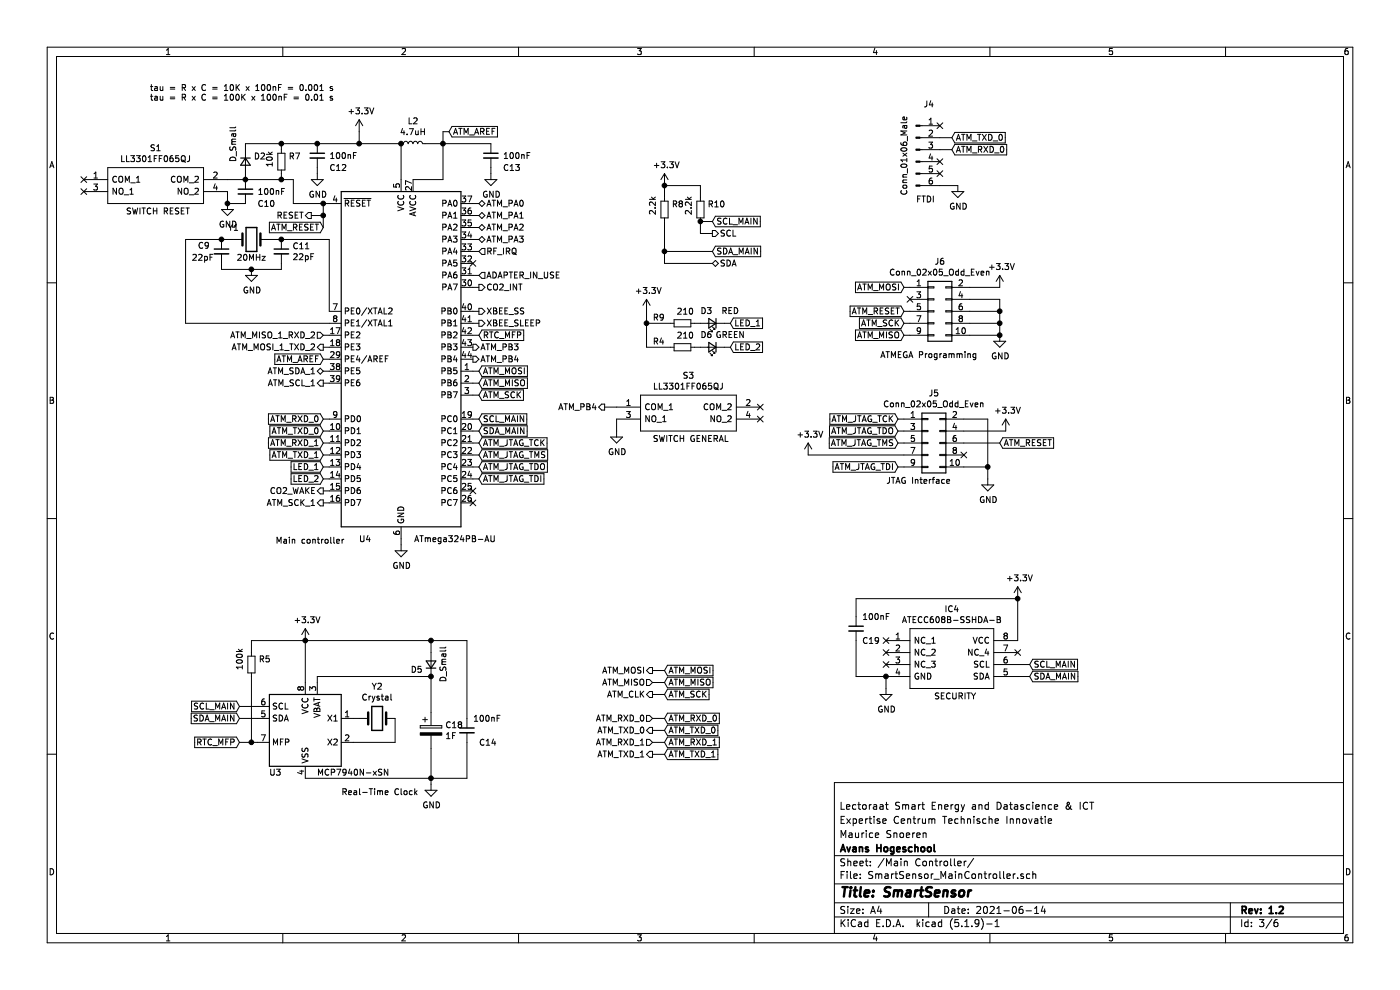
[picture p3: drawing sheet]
EESchema Schematic File Version 4
EELAYER 30 0
EELAYER END
$Descr A4 11693 8268
encoding utf-8
Sheet 3 6
Title "SmartSensor"
Date "2021-06-14"
Rev "1.2"
Comp "Avans Hogeschool"
Comment1 "Maurice Snoeren"
Comment2 "Expertise Centrum Technische Innovatie"
Comment3 "Lectoraat Smart Energy and Datascience & ICT"
Comment4 ""
$EndDescr
Text Notes 7400 4050 0    50   ~ 0
JTAG Interface
Wire Wire Line
	8050 3700 8350 3700
Text GLabel 8350 3700 2    50   Input ~ 0
ATM_RESET
Wire Wire Line
	7500 3900 7550 3900
Wire Wire Line
	7500 3700 7550 3700
Wire Wire Line
	7500 3600 7550 3600
Wire Wire Line
	7500 3500 7550 3500
Text GLabel 7500 3900 0    50   Input ~ 0
ATM_JTAG_TDI
NoConn ~ 8050 3800
Wire Wire Line
	8050 3500 8250 3500
Wire Wire Line
	7550 3800 6750 3800
Wire Wire Line
	8050 3600 8400 3600
$Comp
L power:GND #PWR025
U 1 1
P 8250 4000
F 0 "#PWR025" H 8250 3750 50  0001 C CNN
F 1 "GND" H 8255 3827 50  0000 C CNN
F 2 "" H 8250 4000 50  0001 C CNN
F 3 "" H 8250 4000 50  0001 C CNN
	1    8250 4000
	1    0    0    -1  
$EndComp
$Comp
L power:+3.3V #PWR028
U 1 1
P 8400 3600
F 0 "#PWR028" H 8400 3450 50  0001 C CNN
F 1 "+3.3V" H 8415 3773 50  0000 C CNN
F 2 "" H 8400 3600 50  0001 C CNN
F 3 "" H 8400 3600 50  0001 C CNN
	1    8400 3600
	1    0    0    -1  
$EndComp
$Comp
L power:+3.3V #PWR022
U 1 1
P 6750 3800
F 0 "#PWR022" H 6750 3650 50  0001 C CNN
F 1 "+3.3V" H 6765 3973 50  0000 C CNN
F 2 "" H 6750 3800 50  0001 C CNN
F 3 "" H 6750 3800 50  0001 C CNN
	1    6750 3800
	1    0    0    -1  
$EndComp
Text GLabel 7500 3700 0    50   Input ~ 0
ATM_JTAG_TMS
Text GLabel 7500 3600 0    50   Input ~ 0
ATM_JTAG_TDO
Text GLabel 7500 3500 0    50   Input ~ 0
ATM_JTAG_TCK
$Comp
L Connector_Generic:Conn_02x05_Odd_Even J5
U 1 1
P 7750 3700
F 0 "J5" H 7800 4117 50  0000 C CNN
F 1 "Conn_02x05_Odd_Even" H 7800 4026 50  0000 C CNN
F 2 "Connector_PinHeader_2.54mm:PinHeader_2x05_P2.54mm_Vertical" H 7750 3700 50  0001 C CNN
F 3 "~" H 7750 3700 50  0001 C CNN
	1    7750 3700
	1    0    0    -1  
$EndComp
Wire Wire Line
	8250 3500 8250 3900
Wire Wire Line
	8050 3900 8250 3900
Connection ~ 8250 3900
Wire Wire Line
	8250 3900 8250 4000
Wire Wire Line
	5850 1550 5550 1550
Wire Wire Line
	5850 1650 5850 1550
Wire Wire Line
	5550 1650 5550 1550
$Comp
L Device:R_Small R?
U 1 1
P 5550 1750
AR Path="/5F7F7ECF" Ref="R?"  Part="1" 
AR Path="/5F76931A/5F7F7ECF" Ref="R8"  Part="1" 
F 0 "R8" H 5609 1796 50  0000 L CNN
F 1 "2.2k" V 5450 1700 50  0000 L CNN
F 2 "Resistor_SMD:R_0805_2012Metric" H 5550 1750 50  0001 C CNN
F 3 "~" H 5550 1750 50  0001 C CNN
	1    5550 1750
	1    0    0    -1  
$EndComp
$Comp
L Device:R_Small R?
U 1 1
P 5850 1750
AR Path="/5F7F7ED5" Ref="R?"  Part="1" 
AR Path="/5F76931A/5F7F7ED5" Ref="R10"  Part="1" 
F 0 "R10" H 5909 1796 50  0000 L CNN
F 1 "2.2k" V 5750 1700 50  0000 L CNN
F 2 "Resistor_SMD:R_0805_2012Metric" H 5850 1750 50  0001 C CNN
F 3 "~" H 5850 1750 50  0001 C CNN
	1    5850 1750
	1    0    0    -1  
$EndComp
Connection ~ 5550 1550
$Comp
L power:+3.3V #PWR?
U 1 1
P 5550 1550
AR Path="/5F7F7EDC" Ref="#PWR?"  Part="1" 
AR Path="/5F76931A/5F7F7EDC" Ref="#PWR021"  Part="1" 
F 0 "#PWR021" H 5550 1400 50  0001 C CNN
F 1 "+3.3V" H 5565 1723 50  0000 C CNN
F 2 "" H 5550 1550 50  0001 C CNN
F 3 "" H 5550 1550 50  0001 C CNN
	1    5550 1550
	1    0    0    -1  
$EndComp
$Comp
L Timer:MCP7940N-xSN U?
U 1 1
P 2550 6100
AR Path="/5F80CA60" Ref="U?"  Part="1" 
AR Path="/5F76931A/5F80CA60" Ref="U3"  Part="1" 
F 0 "U3" H 2300 5750 50  0000 C CNN
F 1 "MCP7940N-xSN" H 2950 5750 50  0000 C CNN
F 2 "Package_SO:SOIC-8_3.9x4.9mm_P1.27mm" H 2550 6100 50  0001 C CNN
F 3 "http://ww1.microchip.com/downloads/en/DeviceDoc/20005010F.pdf" H 2550 6100 50  0001 C CNN
	1    2550 6100
	1    0    0    -1  
$EndComp
$Comp
L Device:Crystal Y?
U 1 1
P 3150 6000
AR Path="/5F80CA66" Ref="Y?"  Part="1" 
AR Path="/5F76931A/5F80CA66" Ref="Y2"  Part="1" 
F 0 "Y2" H 3150 6268 50  0000 C CNN
F 1 "Crystal" H 3150 6177 50  0000 C CNN
F 2 "Crystal:Crystal_SMD_G8-2Pin_3.2x1.5mm" H 3150 6000 50  0001 C CNN
F 3 "~" H 3150 6000 50  0001 C CNN
	1    3150 6000
	1    0    0    -1  
$EndComp
Wire Wire Line
	2950 6000 3000 6000
Wire Wire Line
	2950 6200 3300 6200
Wire Wire Line
	3300 6200 3300 6000
$Comp
L power:+3.3V #PWR?
U 1 1
P 2550 5350
AR Path="/5F80CA74" Ref="#PWR?"  Part="1" 
AR Path="/5F76931A/5F80CA74" Ref="#PWR015"  Part="1" 
F 0 "#PWR015" H 2550 5200 50  0001 C CNN
F 1 "+3.3V" H 2565 5523 50  0000 C CNN
F 2 "" H 2550 5350 50  0001 C CNN
F 3 "" H 2550 5350 50  0001 C CNN
	1    2550 5350
	1    0    0    -1  
$EndComp
Text Notes 2850 6650 0    50   ~ 0
Real-Time Clock
$Comp
L power:GND #PWR?
U 1 1
P 3600 6550
AR Path="/5F80CA81" Ref="#PWR?"  Part="1" 
AR Path="/5F76931A/5F80CA81" Ref="#PWR018"  Part="1" 
F 0 "#PWR018" H 3600 6300 50  0001 C CNN
F 1 "GND" H 3605 6377 50  0000 C CNN
F 2 "" H 3600 6550 50  0001 C CNN
F 3 "" H 3600 6550 50  0001 C CNN
	1    3600 6550
	1    0    0    -1  
$EndComp
$Comp
L Device:C_Small C?
U 1 1
P 3900 6100
AR Path="/5F80CA87" Ref="C?"  Part="1" 
AR Path="/5F76931A/5F80CA87" Ref="C14"  Part="1" 
F 0 "C14" H 4000 6000 50  0000 L CNN
F 1 "100nF" H 3950 6200 50  0000 L CNN
F 2 "Capacitor_SMD:C_0805_2012Metric" H 3900 6100 50  0001 C CNN
F 3 "~" H 3900 6100 50  0001 C CNN
	1    3900 6100
	1    0    0    -1  
$EndComp
Wire Wire Line
	2550 5350 2550 5700
Wire Wire Line
	2550 5350 3600 5350
Wire Wire Line
	3900 5350 3900 6000
Connection ~ 2550 5350
Wire Wire Line
	3900 6200 3900 6500
Text GLabel 2000 5900 0    50   Input ~ 0
SCL_MAIN
Text GLabel 2000 6000 0    50   Input ~ 0
SDA_MAIN
Text GLabel 2000 6200 0    50   Input ~ 0
RTC_MFP
$Comp
L Device:R_Small R?
U 1 1
P 5700 2700
AR Path="/5F85783F" Ref="R?"  Part="1" 
AR Path="/5F76931A/5F85783F" Ref="R9"  Part="1" 
F 0 "R9" V 5650 2450 50  0000 L CNN
F 1 "210" V 5600 2650 50  0000 L CNN
F 2 "Resistor_SMD:R_0805_2012Metric" H 5700 2700 50  0001 C CNN
F 3 "~" H 5700 2700 50  0001 C CNN
	1    5700 2700
	0    1    1    0   
$EndComp
$Comp
L Device:LED_Small D?
U 1 1
P 5950 2700
AR Path="/5F857845" Ref="D?"  Part="1" 
AR Path="/5F76931A/5F857845" Ref="D3"  Part="1" 
F 0 "D3" H 6000 2600 50  0000 C CNN
F 1 "RED" H 5800 2600 50  0000 C CNN
F 2 "LED_SMD:LED_0805_2012Metric" V 5950 2700 50  0001 C CNN
F 3 "~" V 5950 2700 50  0001 C CNN
	1    5950 2700
	-1   0    0    1   
$EndComp
$Comp
L power:+3.3V #PWR?
U 1 1
P 5400 2600
AR Path="/5F85784B" Ref="#PWR?"  Part="1" 
AR Path="/5F76931A/5F85784B" Ref="#PWR020"  Part="1" 
F 0 "#PWR020" H 5400 2450 50  0001 C CNN
F 1 "+3.3V" H 5415 2773 50  0000 C CNN
F 2 "" H 5400 2600 50  0001 C CNN
F 3 "" H 5400 2600 50  0001 C CNN
	1    5400 2600
	1    0    0    -1  
$EndComp
Text GLabel 6100 2700 2    50   Input ~ 0
LED_1
Wire Wire Line
	6050 2700 6100 2700
Wire Wire Line
	5400 2600 5400 2700
Wire Wire Line
	5600 2700 5400 2700
Wire Wire Line
	5850 2700 5800 2700
$Comp
L Connector_Generic:Conn_02x05_Odd_Even J?
U 1 1
P 7800 2600
AR Path="/5F865D95" Ref="J?"  Part="1" 
AR Path="/5F76931A/5F865D95" Ref="J6"  Part="1" 
F 0 "J6" H 7850 3017 50  0000 C CNN
F 1 "Conn_02x05_Odd_Even" H 7850 2926 50  0000 C CNN
F 2 "Connector_PinHeader_2.54mm:PinHeader_2x05_P2.54mm_Vertical" H 7800 2600 50  0001 C CNN
F 3 "~" H 7800 2600 50  0001 C CNN
	1    7800 2600
	1    0    0    -1  
$EndComp
Text GLabel 7550 2400 0    50   Input ~ 0
ATM_MOSI
Text GLabel 7550 2600 0    50   Input ~ 0
ATM_RESET
Text GLabel 7550 2700 0    50   Input ~ 0
ATM_SCK
Text GLabel 7550 2800 0    50   Input ~ 0
ATM_MISO
$Comp
L power:+3.3V #PWR?
U 1 1
P 8350 2400
AR Path="/5F865D9F" Ref="#PWR?"  Part="1" 
AR Path="/5F76931A/5F865D9F" Ref="#PWR026"  Part="1" 
F 0 "#PWR026" H 8350 2250 50  0001 C CNN
F 1 "+3.3V" H 8365 2573 50  0000 C CNN
F 2 "" H 8350 2400 50  0001 C CNN
F 3 "" H 8350 2400 50  0001 C CNN
	1    8350 2400
	1    0    0    -1  
$EndComp
$Comp
L power:GND #PWR?
U 1 1
P 8350 2800
AR Path="/5F865DA5" Ref="#PWR?"  Part="1" 
AR Path="/5F76931A/5F865DA5" Ref="#PWR027"  Part="1" 
F 0 "#PWR027" H 8350 2550 50  0001 C CNN
F 1 "GND" H 8355 2627 50  0000 C CNN
F 2 "" H 8350 2800 50  0001 C CNN
F 3 "" H 8350 2800 50  0001 C CNN
	1    8350 2800
	1    0    0    -1  
$EndComp
NoConn ~ 7600 2500
Wire Wire Line
	7550 2400 7600 2400
Wire Wire Line
	7550 2600 7600 2600
Wire Wire Line
	7550 2700 7600 2700
Wire Wire Line
	7550 2800 7600 2800
Wire Wire Line
	8100 2400 8350 2400
Wire Wire Line
	8350 2800 8350 2700
Wire Wire Line
	8350 2500 8100 2500
Wire Wire Line
	8100 2600 8350 2600
Connection ~ 8350 2600
Wire Wire Line
	8350 2600 8350 2500
Wire Wire Line
	8100 2700 8350 2700
Connection ~ 8350 2700
Wire Wire Line
	8350 2700 8350 2600
Wire Wire Line
	8100 2800 8350 2800
Connection ~ 8350 2800
Text Notes 7350 3000 0    50   ~ 0
ATMEGA Programming
Text GLabel 7950 1250 2    50   Input ~ 0
ATM_RXD_0
Text GLabel 7950 1150 2    50   Input ~ 0
ATM_TXD_0
Text HLabel 5950 2200 2    50   BiDi ~ 0
SDA
Text HLabel 5950 1950 2    50   Output ~ 0
SCL
Wire Wire Line
	5950 1850 5850 1850
Text GLabel 5950 2100 2    50   Input ~ 0
SDA_MAIN
Text GLabel 5950 1850 2    50   Input ~ 0
SCL_MAIN
Wire Wire Line
	5950 1950 5850 1950
Wire Wire Line
	5850 1950 5850 1850
Connection ~ 5850 1850
Wire Wire Line
	5950 2100 5550 2100
Wire Wire Line
	5550 1850 5550 2100
Wire Wire Line
	5950 2200 5550 2200
Wire Wire Line
	5550 2200 5550 2100
Connection ~ 5550 2100
Text GLabel 5550 5600 2    50   Input ~ 0
ATM_MOSI
Text GLabel 5550 5800 2    50   Input ~ 0
ATM_SCK
Text GLabel 5550 5700 2    50   Input ~ 0
ATM_MISO
Text HLabel 5450 5600 0    50   Output ~ 0
ATM_MOSI
Text HLabel 5450 5700 0    50   Input ~ 0
ATM_MISO
Text HLabel 5450 5800 0    50   Output ~ 0
ATM_CLK
Wire Wire Line
	5450 5800 5550 5800
Wire Wire Line
	5550 5700 5450 5700
Wire Wire Line
	5450 5600 5550 5600
Text GLabel 5550 6000 2    50   Input ~ 0
ATM_RXD_0
Text GLabel 5550 6100 2    50   Input ~ 0
ATM_TXD_0
Text GLabel 5550 6200 2    50   Input ~ 0
ATM_RXD_1
Text GLabel 5550 6300 2    50   Input ~ 0
ATM_TXD_1
Text HLabel 5450 6100 0    50   Output ~ 0
ATM_TXD_0
Text HLabel 5450 6300 0    50   Output ~ 0
ATM_TXD_1
Text HLabel 5450 6000 0    50   Input ~ 0
ATM_RXD_0
Text HLabel 5450 6200 0    50   Input ~ 0
ATM_RXD_1
Wire Wire Line
	5450 6000 5550 6000
Wire Wire Line
	5550 6100 5450 6100
Wire Wire Line
	5450 6200 5550 6200
Wire Wire Line
	5550 6300 5450 6300
$Comp
L Connector:Conn_01x06_Male J?
U 1 1
P 7650 1250
AR Path="/5F877B3A/6025C465" Ref="J?"  Part="1" 
AR Path="/5F76931A/6025C465" Ref="J4"  Part="1" 
F 0 "J4" H 7758 1631 50  0000 C CNN
F 1 "Conn_01x06_Male" V 7550 1200 50  0000 C CNN
F 2 "Connector_PinHeader_2.54mm:PinHeader_1x06_P2.54mm_Vertical" H 7650 1250 50  0001 C CNN
F 3 "~" H 7650 1250 50  0001 C CNN
	1    7650 1250
	1    0    0    -1  
$EndComp
Text Notes 7650 1700 0    50   ~ 0
FTDI\n
NoConn ~ 7850 1350
$Comp
L power:GND #PWR?
U 1 1
P 8000 1550
AR Path="/5F877B3A/6025C46D" Ref="#PWR?"  Part="1" 
AR Path="/5F76931A/6025C46D" Ref="#PWR024"  Part="1" 
F 0 "#PWR024" H 8000 1300 50  0001 C CNN
F 1 "GND" H 8005 1377 50  0000 C CNN
F 2 "" H 8000 1550 50  0001 C CNN
F 3 "" H 8000 1550 50  0001 C CNN
	1    8000 1550
	1    0    0    -1  
$EndComp
Wire Wire Line
	7850 1550 8000 1550
NoConn ~ 7850 1050
NoConn ~ 7850 1450
Wire Wire Line
	7850 1150 7950 1150
Wire Wire Line
	7950 1250 7850 1250
$Comp
L Device:CP C18
U 1 1
P 3600 6100
F 0 "C18" H 3718 6146 50  0000 L CNN
F 1 "1F" H 3718 6055 50  0000 L CNN
F 2 "Capacitor_THT:CP_Radial_D14.0mm_P5.00mm" H 3638 5950 50  0001 C CNN
F 3 "~" H 3600 6100 50  0001 C CNN
	1    3600 6100
	1    0    0    -1  
$EndComp
Wire Wire Line
	2550 6500 3600 6500
Wire Wire Line
	3600 6550 3600 6500
Connection ~ 3600 6500
Wire Wire Line
	3600 6500 3900 6500
Wire Wire Line
	3600 6250 3600 6500
$Comp
L Device:D_Small D5
U 1 1
P 3600 5550
F 0 "D5" V 3554 5618 50  0000 L CNN
F 1 "D_Small" H 3450 5450 50  0000 L CNN
F 2 "Diode_SMD:D_0805_2012Metric" V 3600 5550 50  0001 C CNN
F 3 "~" V 3600 5550 50  0001 C CNN
	1    3600 5550
	0    -1   -1   0   
$EndComp
Wire Wire Line
	3600 5450 3600 5350
Connection ~ 3600 5350
Wire Wire Line
	3600 5350 3900 5350
Wire Wire Line
	3600 5650 3600 5950
Wire Wire Line
	3600 5650 2650 5650
Wire Wire Line
	2650 5650 2650 5700
Connection ~ 3600 5650
$Comp
L ATECC608B-SSHDA-B:ATECC608B-SSHDA-B IC4
U 1 1
P 7400 5350
F 0 "IC4" H 7950 5615 50  0000 C CNN
F 1 "ATECC608B-SSHDA-B" H 7950 5524 50  0000 C CNN
F 2 "ATECC608B-SSHDA-B:SOIC127P600X175-8N" H 8350 5450 50  0001 L CNN
F 3 "https://www.mouser.de/datasheet/2/268/ATECC608B_CryptoAuthentication_Device_Summary_Data-1917867.pdf" H 8350 5350 50  0001 L CNN
F 4 "IC AUTHENTICATION CHIP" H 8350 5250 50  0001 L CNN "Description"
F 5 "1.75" H 8350 5150 50  0001 L CNN "Height"
F 6 "579-TECC608B-SSHDA-B" H 8350 5050 50  0001 L CNN "Mouser Part Number"
F 7 "https://www.mouser.co.uk/ProductDetail/Microchip-Technology/ATECC608B-SSHDA-B/?qs=W%2FMpXkg%252BdQ5IvpsOYxIilQ%3D%3D" H 8350 4950 50  0001 L CNN "Mouser Price/Stock"
F 8 "Microchip" H 8350 4850 50  0001 L CNN "Manufacturer_Name"
F 9 "ATECC608B-SSHDA-B" H 8350 4750 50  0001 L CNN "Manufacturer_Part_Number"
	1    7400 5350
	1    0    0    -1  
$EndComp
$Comp
L power:+3.3V #PWR029
U 1 1
P 8500 5000
F 0 "#PWR029" H 8500 4850 50  0001 C CNN
F 1 "+3.3V" H 8515 5173 50  0000 C CNN
F 2 "" H 8500 5000 50  0001 C CNN
F 3 "" H 8500 5000 50  0001 C CNN
	1    8500 5000
	1    0    0    -1  
$EndComp
$Comp
L power:GND #PWR023
U 1 1
P 7400 5750
F 0 "#PWR023" H 7400 5500 50  0001 C CNN
F 1 "GND" H 7405 5577 50  0000 C CNN
F 2 "" H 7400 5750 50  0001 C CNN
F 3 "" H 7400 5750 50  0001 C CNN
	1    7400 5750
	1    0    0    -1  
$EndComp
Text GLabel 8600 5550 2    50   Input ~ 0
SCL_MAIN
Text GLabel 8600 5650 2    50   Input ~ 0
SDA_MAIN
$Comp
L Device:C_Small C?
U 1 1
P 7150 5250
AR Path="/6010ACB9" Ref="C?"  Part="1" 
AR Path="/5F76931A/6010ACB9" Ref="C19"  Part="1" 
F 0 "C19" H 7200 5150 50  0000 L CNN
F 1 "100nF" H 7200 5350 50  0000 L CNN
F 2 "Capacitor_SMD:C_0805_2012Metric" H 7150 5250 50  0001 C CNN
F 3 "~" H 7150 5250 50  0001 C CNN
	1    7150 5250
	1    0    0    -1  
$EndComp
Wire Wire Line
	7150 5350 7150 5650
Wire Wire Line
	7150 5650 7400 5650
Wire Wire Line
	7400 5750 7400 5650
Connection ~ 7400 5650
Wire Wire Line
	8500 5350 8500 5000
Wire Wire Line
	7150 5150 7150 5000
Wire Wire Line
	7150 5000 8500 5000
Connection ~ 8500 5000
Wire Wire Line
	8500 5550 8600 5550
Wire Wire Line
	8500 5650 8600 5650
Text Notes 7800 5850 0    50   ~ 0
SECURITY
NoConn ~ 7400 5350
NoConn ~ 7400 5450
NoConn ~ 7400 5550
NoConn ~ 8500 5450
$Comp
L SamacSys_Parts:LL3301FF065QJ S1
U 1 1
P 700 1500
F 0 "S1" H 1300 1765 50  0000 C CNN
F 1 "LL3301FF065QJ" H 1300 1674 50  0000 C CNN
F 2 "SamacSys_Parts:LL3301FF065QJ" H 1750 1600 50  0001 L CNN
F 3 "http://spec_sheets.e-switch.com/specs/P010456.pdf" H 1750 1500 50  0001 L CNN
F 4 "Pushbutton Switches 50mA 12VDC F065 7.0mm J-Lead" H 1750 1400 50  0001 L CNN "Description"
F 5 "7.3" H 1750 1300 50  0001 L CNN "Height"
F 6 "612-LL3301FF065QJ" H 1750 1200 50  0001 L CNN "Mouser Part Number"
F 7 "https://www.mouser.co.uk/ProductDetail/E-Switch/LL3301FF065QJ/?qs=QtyuwXswaQgkr0cFSIRaTA%3D%3D" H 1750 1100 50  0001 L CNN "Mouser Price/Stock"
F 8 "E-Switch" H 1750 1000 50  0001 L CNN "Manufacturer_Name"
F 9 "LL3301FF065QJ" H 1750 900 50  0001 L CNN "Manufacturer_Part_Number"
	1    700  1500
	1    0    0    -1  
$EndComp
Wire Wire Line
	3950 2700 4000 2700
Wire Wire Line
	4000 2100 3950 2100
Text HLabel 4000 2100 2    50   Input ~ 0
RF_IRQ
Wire Wire Line
	4000 2300 3950 2300
Wire Wire Line
	4000 2400 3950 2400
Wire Wire Line
	2750 4100 2700 4100
Text HLabel 3950 3000 2    50   Output ~ 0
ATM_PB4
Text HLabel 3950 2900 2    50   Output ~ 0
ATM_PB3
Wire Wire Line
	4000 2000 3950 2000
Text HLabel 4000 2000 2    50   3State ~ 0
ATM_PA3
Text Notes 1250 850  0    50   ~ 0
tau = R x C = 10K x 100nF = 0.001 s\ntau = R x C = 100K x 100nF = 0.01 s
Wire Wire Line
	3000 1200 3350 1200
Connection ~ 3000 1200
Wire Wire Line
	3000 1100 3000 1200
Wire Wire Line
	2350 1200 2650 1200
Connection ~ 2350 1200
Wire Wire Line
	2350 1250 2350 1200
Connection ~ 2650 1200
Wire Wire Line
	2050 1200 2350 1200
Wire Wire Line
	2050 1250 2050 1200
Wire Wire Line
	2350 1500 2050 1500
Connection ~ 2350 1500
Wire Wire Line
	2350 1450 2350 1500
Connection ~ 2050 1500
Wire Wire Line
	2050 1450 2050 1500
Connection ~ 2700 1700
Wire Wire Line
	2450 1500 2350 1500
Wire Wire Line
	2450 1700 2450 1500
Wire Wire Line
	2700 1700 2450 1700
$Comp
L Device:C_Small C?
U 1 1
P 2050 1600
AR Path="/604352B7" Ref="C?"  Part="1" 
AR Path="/5F76931A/604352B7" Ref="C10"  Part="1" 
F 0 "C10" H 2150 1500 50  0000 L CNN
F 1 "100nF" H 2150 1600 50  0000 L CNN
F 2 "Capacitor_SMD:C_0805_2012Metric" H 2050 1600 50  0001 C CNN
F 3 "~" H 2050 1600 50  0001 C CNN
	1    2050 1600
	1    0    0    -1  
$EndComp
$Comp
L Device:D_Small D2
U 1 1
P 2050 1350
F 0 "D2" V 2004 1418 50  0000 L CNN
F 1 "D_Small" H 1750 1250 50  0000 L CNN
F 2 "Diode_SMD:D_0805_2012Metric" V 2050 1350 50  0001 C CNN
F 3 "~" V 2050 1350 50  0001 C CNN
	1    2050 1350
	0    1    1    0   
$EndComp
Connection ~ 3350 1200
Wire Wire Line
	2650 1200 3000 1200
Wire Wire Line
	2750 3200 2700 3200
Wire Wire Line
	2700 3100 2750 3100
Text HLabel 2700 3200 0    50   Output ~ 0
ATM_SCL_1
Text HLabel 2700 3100 0    50   BiDi ~ 0
ATM_SDA_1
Wire Wire Line
	2750 2900 2700 2900
Wire Wire Line
	2700 2800 2750 2800
Wire Wire Line
	2750 4200 2700 4200
Text HLabel 2700 4200 0    50   Output ~ 0
ATM_SCK_1
Text HLabel 2700 2900 0    50   Output ~ 0
ATM_MOSI_1_TXD_2
Text HLabel 2700 2800 0    50   Input ~ 0
ATM_MISO_1_RXD_2
Wire Wire Line
	4000 1900 3950 1900
Wire Wire Line
	3950 1800 4000 1800
Wire Wire Line
	4000 1700 3950 1700
Text HLabel 4000 1900 2    50   3State ~ 0
ATM_PA2
Text HLabel 4000 1800 2    50   3State ~ 0
ATM_PA1
Text HLabel 4000 1700 2    50   3State ~ 0
ATM_PA0
Wire Wire Line
	3950 2600 4000 2600
Text HLabel 4000 2700 2    50   Output ~ 0
XBEE_SLEEP
Text HLabel 4000 2600 2    50   Output ~ 0
XBEE_SS
Wire Wire Line
	2700 3700 2750 3700
Wire Wire Line
	2700 3800 2750 3800
Text GLabel 2700 3800 0    50   Input ~ 0
ATM_TXD_1
Text GLabel 2700 3700 0    50   Input ~ 0
ATM_RXD_1
Wire Wire Line
	3950 2800 4000 2800
Connection ~ 2700 1800
Wire Wire Line
	2700 1900 2700 1800
Text GLabel 2700 1900 0    50   Input ~ 0
ATM_RESET
Text HLabel 2700 4100 0    50   Output ~ 0
CO2_WAKE
Text HLabel 4000 2400 2    50   Output ~ 0
CO2_INT
Wire Wire Line
	2700 1700 2750 1700
Wire Wire Line
	2700 1800 2700 1700
Wire Wire Line
	2600 1800 2700 1800
Text HLabel 2600 1800 0    50   Output ~ 0
RESET
Text HLabel 4000 2300 2    50   Input ~ 0
ADAPTER_IN_USE
Wire Wire Line
	2700 3900 2750 3900
Text GLabel 2700 3900 0    50   Input ~ 0
LED_1
Wire Wire Line
	3350 4500 3350 4550
$Comp
L power:GND #PWR?
U 1 1
P 3350 4550
AR Path="/5F8578DE" Ref="#PWR?"  Part="1" 
AR Path="/5F76931A/5F8578DE" Ref="#PWR017"  Part="1" 
F 0 "#PWR017" H 3350 4300 50  0001 C CNN
F 1 "GND" H 3355 4377 50  0000 C CNN
F 2 "" H 3350 4550 50  0001 C CNN
F 3 "" H 3350 4550 50  0001 C CNN
	1    3350 4550
	1    0    0    -1  
$EndComp
Text GLabel 4000 2800 2    50   Input ~ 0
RTC_MFP
Text Notes 2300 4550 0    50   ~ 0
Main controller
Wire Wire Line
	2700 3600 2750 3600
Wire Wire Line
	2700 3500 2750 3500
Text GLabel 2700 3600 0    50   Input ~ 0
ATM_TXD_0
Text GLabel 2700 3500 0    50   Input ~ 0
ATM_RXD_0
Wire Wire Line
	4000 4000 3950 4000
Wire Wire Line
	4000 3900 3950 3900
Wire Wire Line
	4000 3800 3950 3800
Wire Wire Line
	4000 3700 3950 3700
Text GLabel 4000 4000 2    50   Input ~ 0
ATM_JTAG_TDI
Text GLabel 4000 3900 2    50   Input ~ 0
ATM_JTAG_TDO
Text GLabel 4000 3800 2    50   Input ~ 0
ATM_JTAG_TMS
Text GLabel 4000 3700 2    50   Input ~ 0
ATM_JTAG_TCK
Wire Wire Line
	4000 3300 3950 3300
Wire Wire Line
	3950 3200 4000 3200
Wire Wire Line
	4000 3100 3950 3100
$Comp
L power:GND #PWR?
U 1 1
P 1900 1700
AR Path="/5F8578A8" Ref="#PWR?"  Part="1" 
AR Path="/5F76931A/5F8578A8" Ref="#PWR012"  Part="1" 
F 0 "#PWR012" H 1900 1450 50  0001 C CNN
F 1 "GND" H 1905 1527 50  0000 C CNN
F 2 "" H 1900 1700 50  0001 C CNN
F 3 "" H 1900 1700 50  0001 C CNN
	1    1900 1700
	1    0    0    -1  
$EndComp
$Comp
L Device:R_Small R?
U 1 1
P 2350 1350
AR Path="/5F857894" Ref="R?"  Part="1" 
AR Path="/5F76931A/5F857894" Ref="R7"  Part="1" 
F 0 "R7" H 2409 1396 50  0000 L CNN
F 1 "10k" V 2250 1300 50  0000 L CNN
F 2 "Resistor_SMD:R_0805_2012Metric" H 2350 1350 50  0001 C CNN
F 3 "~" H 2350 1350 50  0001 C CNN
	1    2350 1350
	1    0    0    -1  
$EndComp
Text GLabel 4000 3200 2    50   Input ~ 0
ATM_MISO
Text GLabel 4000 3300 2    50   Input ~ 0
ATM_SCK
Text GLabel 4000 3100 2    50   Input ~ 0
ATM_MOSI
Wire Wire Line
	3950 3600 4000 3600
Wire Wire Line
	4000 3500 3950 3500
Wire Wire Line
	2700 3000 2750 3000
Connection ~ 1850 2000
Wire Wire Line
	1550 2700 2750 2700
Wire Wire Line
	1550 2000 1850 2000
Wire Wire Line
	1550 2700 1550 2000
Wire Wire Line
	1850 2000 1950 2000
Connection ~ 2100 2250
Wire Wire Line
	1850 2250 2100 2250
Wire Wire Line
	1850 2200 1850 2250
Wire Wire Line
	2350 2250 2100 2250
Wire Wire Line
	2350 2200 2350 2250
Connection ~ 2350 2000
Wire Wire Line
	2250 2000 2350 2000
Wire Wire Line
	2750 2000 2350 2000
Wire Wire Line
	2750 2600 2750 2000
Wire Wire Line
	2650 1400 2650 1450
Wire Wire Line
	3700 1100 3700 1200
Wire Wire Line
	3750 1100 3700 1100
Wire Wire Line
	3700 1200 4100 1200
Connection ~ 3700 1200
Wire Wire Line
	3700 1500 3700 1200
Wire Wire Line
	3450 1500 3700 1500
Wire Wire Line
	4100 1400 4100 1450
Wire Wire Line
	3550 1200 3700 1200
Wire Wire Line
	3350 1500 3350 1200
$Comp
L SmartSensor-rescue:ATmega324PB-AU-MCU_Microchip_ATmega U?
U 1 1
P 3350 3000
AR Path="/5F85786B" Ref="U?"  Part="1" 
AR Path="/5F76931A/5F85786B" Ref="U4"  Part="1" 
F 0 "U4" H 3050 1500 50  0000 C CNN
F 1 "ATmega324PB-AU" H 3800 1500 50  0000 C CNN
F 2 "Package_QFP:TQFP-44_10x10mm_P0.8mm" H 3350 3000 50  0001 C CIN
F 3 "http://ww1.microchip.com/downloads/en/DeviceDoc/40001908A.pdf" H 3350 3000 50  0001 C CNN
	1    3350 3000
	1    0    0    -1  
$EndComp
Text GLabel 4000 3600 2    50   Input ~ 0
SDA_MAIN
Text GLabel 4000 3500 2    50   Input ~ 0
SCL_MAIN
$Comp
L power:GND #PWR?
U 1 1
P 2650 1450
AR Path="/5F857839" Ref="#PWR?"  Part="1" 
AR Path="/5F76931A/5F857839" Ref="#PWR014"  Part="1" 
F 0 "#PWR014" H 2650 1200 50  0001 C CNN
F 1 "GND" H 2655 1277 50  0000 C CNN
F 2 "" H 2650 1450 50  0001 C CNN
F 3 "" H 2650 1450 50  0001 C CNN
	1    2650 1450
	1    0    0    -1  
$EndComp
$Comp
L Device:C_Small C?
U 1 1
P 4100 1300
AR Path="/5F857833" Ref="C?"  Part="1" 
AR Path="/5F76931A/5F857833" Ref="C13"  Part="1" 
F 0 "C13" H 4200 1200 50  0000 L CNN
F 1 "100nF" H 4200 1300 50  0000 L CNN
F 2 "Capacitor_SMD:C_0805_2012Metric" H 4100 1300 50  0001 C CNN
F 3 "~" H 4100 1300 50  0001 C CNN
	1    4100 1300
	1    0    0    -1  
$EndComp
Text GLabel 3750 1100 2    50   Input ~ 0
ATM_AREF
Text GLabel 2700 3000 0    50   Input ~ 0
ATM_AREF
$Comp
L power:GND #PWR?
U 1 1
P 2100 2250
AR Path="/5F85782B" Ref="#PWR?"  Part="1" 
AR Path="/5F76931A/5F85782B" Ref="#PWR013"  Part="1" 
F 0 "#PWR013" H 2100 2000 50  0001 C CNN
F 1 "GND" H 2105 2077 50  0000 C CNN
F 2 "" H 2100 2250 50  0001 C CNN
F 3 "" H 2100 2250 50  0001 C CNN
	1    2100 2250
	1    0    0    -1  
$EndComp
$Comp
L Device:C_Small C?
U 1 1
P 2350 2100
AR Path="/5F857825" Ref="C?"  Part="1" 
AR Path="/5F76931A/5F857825" Ref="C11"  Part="1" 
F 0 "C11" H 2442 2146 50  0000 L CNN
F 1 "22pF" H 2442 2055 50  0000 L CNN
F 2 "Capacitor_SMD:C_0805_2012Metric" H 2350 2100 50  0001 C CNN
F 3 "~" H 2350 2100 50  0001 C CNN
	1    2350 2100
	1    0    0    -1  
$EndComp
$Comp
L Device:C_Small C?
U 1 1
P 1850 2100
AR Path="/5F85781F" Ref="C?"  Part="1" 
AR Path="/5F76931A/5F85781F" Ref="C9"  Part="1" 
F 0 "C9" H 1650 2150 50  0000 L CNN
F 1 "22pF" H 1600 2050 50  0000 L CNN
F 2 "Capacitor_SMD:C_0805_2012Metric" H 1850 2100 50  0001 C CNN
F 3 "~" H 1850 2100 50  0001 C CNN
	1    1850 2100
	1    0    0    -1  
$EndComp
$Comp
L Device:Crystal Y?
U 1 1
P 2100 2000
AR Path="/5F857819" Ref="Y?"  Part="1" 
AR Path="/5F76931A/5F857819" Ref="Y1"  Part="1" 
F 0 "Y1" H 1950 2100 50  0000 C CNN
F 1 "20MHz" H 2100 1850 50  0000 C CNN
F 2 "Crystal:Crystal_SMD_Abracon_ABM3-2Pin_5.0x3.2mm" H 2100 2000 50  0001 C CNN
F 3 "~" H 2100 2000 50  0001 C CNN
	1    2100 2000
	1    0    0    -1  
$EndComp
$Comp
L power:GND #PWR?
U 1 1
P 4100 1450
AR Path="/5F857813" Ref="#PWR?"  Part="1" 
AR Path="/5F76931A/5F857813" Ref="#PWR019"  Part="1" 
F 0 "#PWR019" H 4100 1200 50  0001 C CNN
F 1 "GND" H 4105 1277 50  0000 C CNN
F 2 "" H 4100 1450 50  0001 C CNN
F 3 "" H 4100 1450 50  0001 C CNN
	1    4100 1450
	1    0    0    -1  
$EndComp
$Comp
L Device:C_Small C?
U 1 1
P 2650 1300
AR Path="/5F85780D" Ref="C?"  Part="1" 
AR Path="/5F76931A/5F85780D" Ref="C12"  Part="1" 
F 0 "C12" H 2750 1200 50  0000 L CNN
F 1 "100nF" H 2750 1300 50  0000 L CNN
F 2 "Capacitor_SMD:C_0805_2012Metric" H 2650 1300 50  0001 C CNN
F 3 "~" H 2650 1300 50  0001 C CNN
	1    2650 1300
	1    0    0    -1  
$EndComp
$Comp
L Device:L_Small L?
U 1 1
P 3450 1200
AR Path="/5F857807" Ref="L?"  Part="1" 
AR Path="/5F76931A/5F857807" Ref="L2"  Part="1" 
F 0 "L2" V 3635 1200 50  0000 C CNN
F 1 "4.7uH" V 3544 1200 50  0000 C CNN
F 2 "Inductor_SMD:L_1206_3216Metric_Pad1.42x1.75mm_HandSolder" H 3450 1200 50  0001 C CNN
F 3 "~" H 3450 1200 50  0001 C CNN
	1    3450 1200
	0    -1   -1   0   
$EndComp
$Comp
L power:+3.3V #PWR?
U 1 1
P 3000 1100
AR Path="/5F857801" Ref="#PWR?"  Part="1" 
AR Path="/5F76931A/5F857801" Ref="#PWR016"  Part="1" 
F 0 "#PWR016" H 3000 950 50  0001 C CNN
F 1 "+3.3V" H 3015 1273 50  0000 C CNN
F 2 "" H 3000 1100 50  0001 C CNN
F 3 "" H 3000 1100 50  0001 C CNN
	1    3000 1100
	1    0    0    -1  
$EndComp
Wire Wire Line
	2050 1700 1900 1700
Wire Wire Line
	1900 1600 1900 1700
Connection ~ 1900 1700
Wire Wire Line
	1900 1500 2050 1500
Text Notes 1050 1800 0    50   ~ 0
SWITCH RESET
NoConn ~ 700  1500
NoConn ~ 700  1600
$Comp
L SamacSys_Parts:LL3301FF065QJ S3
U 1 1
P 5150 3400
F 0 "S3" H 5750 3665 50  0000 C CNN
F 1 "LL3301FF065QJ" H 5750 3574 50  0000 C CNN
F 2 "SamacSys_Parts:LL3301FF065QJ" H 6200 3500 50  0001 L CNN
F 3 "http://spec_sheets.e-switch.com/specs/P010456.pdf" H 6200 3400 50  0001 L CNN
F 4 "Pushbutton Switches 50mA 12VDC F065 7.0mm J-Lead" H 6200 3300 50  0001 L CNN "Description"
F 5 "7.3" H 6200 3200 50  0001 L CNN "Height"
F 6 "612-LL3301FF065QJ" H 6200 3100 50  0001 L CNN "Mouser Part Number"
F 7 "https://www.mouser.co.uk/ProductDetail/E-Switch/LL3301FF065QJ/?qs=QtyuwXswaQgkr0cFSIRaTA%3D%3D" H 6200 3000 50  0001 L CNN "Mouser Price/Stock"
F 8 "E-Switch" H 6200 2900 50  0001 L CNN "Manufacturer_Name"
F 9 "LL3301FF065QJ" H 6200 2800 50  0001 L CNN "Manufacturer_Part_Number"
	1    5150 3400
	1    0    0    -1  
$EndComp
$Comp
L power:GND #PWR041
U 1 1
P 5150 3600
F 0 "#PWR041" H 5150 3350 50  0001 C CNN
F 1 "GND" H 5155 3427 50  0000 C CNN
F 2 "" H 5150 3600 50  0001 C CNN
F 3 "" H 5150 3600 50  0001 C CNN
	1    5150 3600
	1    0    0    -1  
$EndComp
Text HLabel 5050 3400 0    50   Output ~ 0
ATM_PB4
Wire Wire Line
	5050 3400 5150 3400
Wire Wire Line
	5150 3500 5150 3600
Text Notes 5450 3700 0    50   ~ 0
SWITCH GENERAL
Text GLabel 2700 4000 0    50   Input ~ 0
LED_2
Wire Wire Line
	2700 4000 2750 4000
$Comp
L Device:R_Small R?
U 1 1
P 5700 2900
AR Path="/60C57333" Ref="R?"  Part="1" 
AR Path="/5F76931A/60C57333" Ref="R4"  Part="1" 
F 0 "R4" V 5650 2650 50  0000 L CNN
F 1 "210" V 5600 2850 50  0000 L CNN
F 2 "Resistor_SMD:R_0805_2012Metric" H 5700 2900 50  0001 C CNN
F 3 "~" H 5700 2900 50  0001 C CNN
	1    5700 2900
	0    1    1    0   
$EndComp
$Comp
L Device:LED_Small D?
U 1 1
P 5950 2900
AR Path="/60C57339" Ref="D?"  Part="1" 
AR Path="/5F76931A/60C57339" Ref="D6"  Part="1" 
F 0 "D6" H 6000 2800 50  0000 C CNN
F 1 "GREEN" H 5800 2800 50  0000 C CNN
F 2 "LED_SMD:LED_0805_2012Metric" V 5950 2900 50  0001 C CNN
F 3 "~" V 5950 2900 50  0001 C CNN
	1    5950 2900
	-1   0    0    1   
$EndComp
Text GLabel 6100 2900 2    50   Input ~ 0
LED_2
Wire Wire Line
	6050 2900 6100 2900
Wire Wire Line
	5600 2900 5400 2900
Wire Wire Line
	5850 2900 5800 2900
Wire Wire Line
	5400 2700 5400 2900
Connection ~ 5400 2700
$Comp
L Device:R_Small R?
U 1 1
P 2100 5550
AR Path="/60C733DE" Ref="R?"  Part="1" 
AR Path="/5F76931A/60C733DE" Ref="R5"  Part="1" 
F 0 "R5" H 2159 5596 50  0000 L CNN
F 1 "100k" V 2000 5500 50  0000 L CNN
F 2 "Resistor_SMD:R_0805_2012Metric" H 2100 5550 50  0001 C CNN
F 3 "~" H 2100 5550 50  0001 C CNN
	1    2100 5550
	1    0    0    -1  
$EndComp
Wire Wire Line
	2000 5900 2150 5900
Wire Wire Line
	2000 6000 2150 6000
Wire Wire Line
	2000 6200 2100 6200
Wire Wire Line
	2100 5650 2100 6200
Connection ~ 2100 6200
Wire Wire Line
	2100 6200 2150 6200
Wire Wire Line
	2100 5450 2100 5350
Wire Wire Line
	2100 5350 2550 5350
NoConn ~ 6350 3400
NoConn ~ 6350 3500
NoConn ~ 3950 4100
NoConn ~ 3950 4200
NoConn ~ 3950 2200
$EndSCHEMATC
